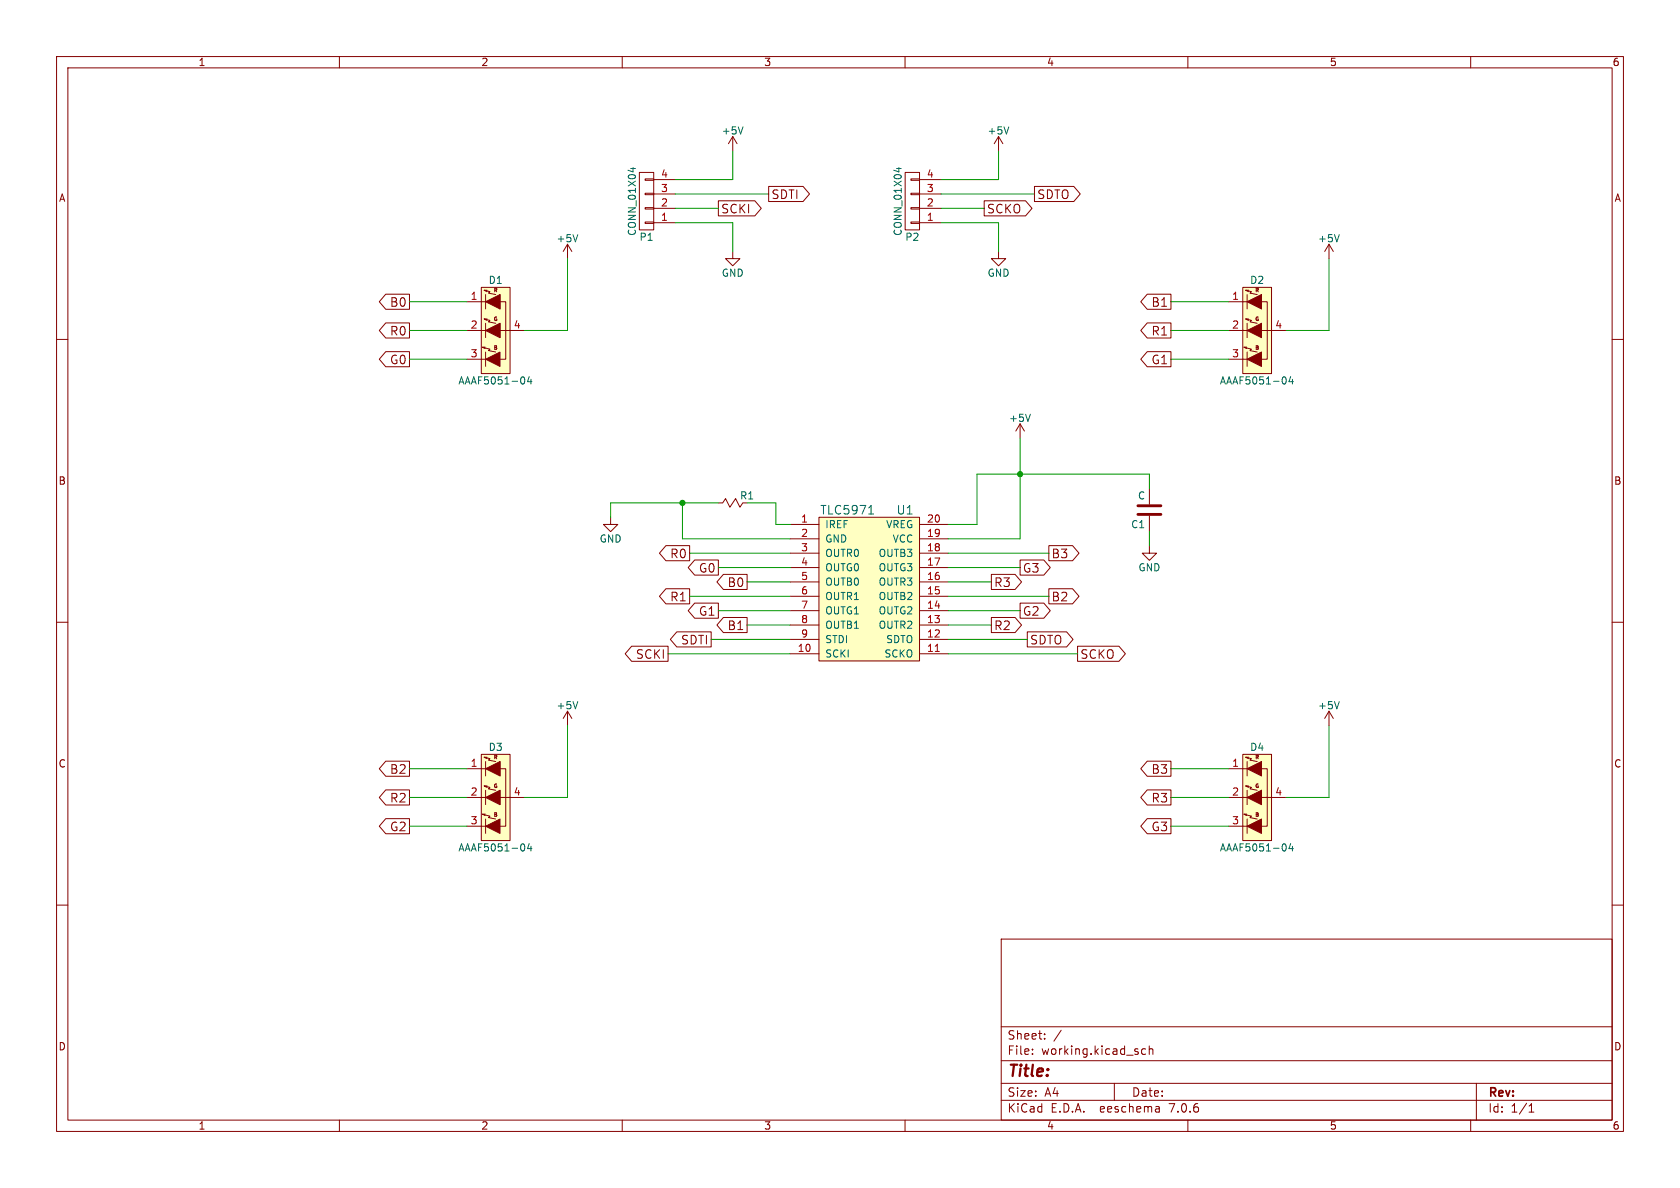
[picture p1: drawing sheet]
(kicad_sch (version 20230121) (generator eeschema)

 (paper "A4")

 (lib_symbols
  (symbol "Gigalux-rescue:+5V" (power) (pin_names (offset 0)) (in_bom yes) (on_board yes)
   (property "Reference" "#PWR" (at 0 -3.81 0) (effects (font (size 1.27 1.27)) hide))
   (property "Value" "+5V" (at 0 3.556 0) (effects (font (size 1.27 1.27))))
   (property "Footprint" "" (at 0 0 0) (effects (font (size 1.524 1.524))))
   (property "Datasheet" "" (at 0 0 0) (effects (font (size 1.524 1.524))))
   (symbol "+5V_0_1"
    (polyline (pts (xy -0.762 1.27) (xy 0 2.54)) (stroke (width 0) (type solid)) (fill (type none)))
    (polyline (pts (xy 0 0) (xy 0 2.54)) (stroke (width 0) (type solid)) (fill (type none)))
    (polyline (pts (xy 0 2.54) (xy 0.762 1.27)) (stroke (width 0) (type solid)) (fill (type none))))
   (symbol "+5V_1_1"
    (pin power_in line (at 0 0 90) (length 0) hide (name "+5V" (effects (font (size 1.27 1.27)))) (number "1" (effects (font (size 1.27 1.27)))))))
  (symbol "Gigalux-rescue:AAAF5051-04" (pin_names (offset 1.27) hide) (in_bom yes) (on_board yes)
   (property "Reference" "D" (at 0 8.89 0) (effects (font (size 1.27 1.27))))
   (property "Value" "AAAF5051-04" (at 0 -8.89 0) (effects (font (size 1.27 1.27))))
   (property "Footprint" "" (at -1.143 -1.27 0) (effects (font (size 1.27 1.27))))
   (property "Datasheet" "" (at -1.143 -1.27 0) (effects (font (size 1.27 1.27))))
   (symbol "AAAF5051-04_0_0"
    (text "B" (at 0 -3.048 0) (effects (font (size 0.635 0.635))))
    (text "G" (at 0 2.032 0) (effects (font (size 0.635 0.635))))
    (text "R" (at 0 7.112 0) (effects (font (size 0.635 0.635)))))
   (symbol "AAAF5051-04_0_1"
    (polyline (pts (xy -1.778 -5.08) (xy -2.54 -5.08)) (stroke (width 0) (type solid)) (fill (type none)))
    (polyline (pts (xy -1.778 -3.81) (xy -1.778 -6.35)) (stroke (width 0) (type solid)) (fill (type none)))
    (polyline (pts (xy -1.778 0) (xy -2.54 0)) (stroke (width 0) (type solid)) (fill (type none)))
    (polyline (pts (xy -1.778 5.08) (xy -2.54 5.08)) (stroke (width 0) (type solid)) (fill (type none)))
    (polyline (pts (xy 2.54 0) (xy 0.762 0)) (stroke (width 0) (type solid)) (fill (type none)))
    (polyline (pts (xy -1.778 1.27) (xy -1.778 -1.27) (xy -1.778 -1.27)) (stroke (width 0) (type solid)) (fill (type none)))
    (polyline (pts (xy -1.778 6.35) (xy -1.778 3.81) (xy -1.778 3.81)) (stroke (width 0) (type solid)) (fill (type none)))
    (polyline (pts (xy -1.8542 -2.9464) (xy -2.3622 -2.9464) (xy -1.8542 -3.2004) (xy -1.8542 -3.2004)) (stroke (width 0) (type solid)) (fill (type none)))
    (polyline (pts (xy -1.524 2.032) (xy -2.032 2.032) (xy -1.524 1.778) (xy -1.524 1.778)) (stroke (width 0) (type solid)) (fill (type none)))
    (polyline (pts (xy -1.524 7.112) (xy -2.032 7.112) (xy -1.524 6.858) (xy -1.524 6.858)) (stroke (width 0) (type solid)) (fill (type none)))
    (polyline (pts (xy 0.762 5.08) (xy 1.778 5.08) (xy 1.778 -5.08) (xy 0.762 -5.08)) (stroke (width 0) (type solid)) (fill (type none)))
    (polyline (pts (xy 0 -3.81) (xy -1.27 -3.556) (xy -1.016 -3.302) (xy -2.032 -3.048) (xy -2.032 -3.048)) (stroke (width 0) (type solid)) (fill (type none)))
    (polyline (pts (xy 0.762 -3.81) (xy 0.762 -6.35) (xy -1.778 -5.08) (xy 0.762 -3.81) (xy 0.762 -3.81)) (stroke (width 0) (type solid)) (fill (type outline)))
    (polyline (pts (xy 0 1.27) (xy -1.27 1.524) (xy -1.016 1.778) (xy -2.032 2.032) (xy -2.032 2.032) (xy -2.032 2.032)) (stroke (width 0) (type solid)) (fill (type none)))
    (polyline (pts (xy 0 6.35) (xy -1.27 6.604) (xy -1.016 6.858) (xy -2.032 7.112) (xy -2.032 7.112) (xy -2.032 7.112)) (stroke (width 0) (type solid)) (fill (type none)))
    (polyline (pts (xy 0.762 1.27) (xy 0.762 -1.27) (xy -1.778 0) (xy 0.762 1.27) (xy 0.762 1.27) (xy 0.762 1.27)) (stroke (width 0) (type solid)) (fill (type outline)))
    (polyline (pts (xy 0.762 6.35) (xy 0.762 3.81) (xy -1.778 5.08) (xy 0.762 6.35) (xy 0.762 6.35) (xy 0.762 6.35)) (stroke (width 0) (type solid)) (fill (type outline)))
    (rectangle (start 0.762 -1.27) (end 0.762 1.27) (stroke (width 0) (type solid)) (fill (type none)))
    (rectangle (start 0.762 1.27) (end 0.762 1.27) (stroke (width 0) (type solid)) (fill (type none)))
    (rectangle (start 0.762 3.81) (end 0.762 6.35) (stroke (width 0) (type solid)) (fill (type none)))
    (rectangle (start 0.762 6.35) (end 0.762 6.35) (stroke (width 0) (type solid)) (fill (type none)))
    (rectangle (start 2.54 7.62) (end -2.54 -7.62) (stroke (width 0) (type solid)) (fill (type background))))
   (symbol "AAAF5051-04_1_1"
    (pin passive line (at -5.08 5.08 0) (length 2.54) (name "R" (effects (font (size 1.27 1.27)))) (number "1" (effects (font (size 1.27 1.27)))))
    (pin passive line (at -5.08 0 0) (length 2.54) (name "G" (effects (font (size 1.27 1.27)))) (number "2" (effects (font (size 1.27 1.27)))))
    (pin passive line (at -5.08 -5.08 0) (length 2.54) (name "B" (effects (font (size 1.27 1.27)))) (number "3" (effects (font (size 1.27 1.27)))))
    (pin passive line (at 5.08 0 180) (length 2.54) (name "~" (effects (font (size 1.27 1.27)))) (number "4" (effects (font (size 1.27 1.27)))))))
  (symbol "Gigalux-rescue:C" (pin_numbers hide) (pin_names (offset 0.254)) (in_bom yes) (on_board yes)
   (property "Reference" "C" (at 0.635 2.54 0) (effects (font (size 1.27 1.27)) (justify left)))
   (property "Value" "C" (at 0.635 -2.54 0) (effects (font (size 1.27 1.27)) (justify left)))
   (property "Footprint" "" (at 0.9652 -3.81 0) (effects (font (size 0.762 0.762))))
   (property "Datasheet" "" (at 0 0 0) (effects (font (size 1.524 1.524))))
   (symbol "C_0_1"
    (polyline (pts (xy -2.032 -0.762) (xy 2.032 -0.762)) (stroke (width 0.508) (type solid)) (fill (type none)))
    (polyline (pts (xy -2.032 0.762) (xy 2.032 0.762)) (stroke (width 0.508) (type solid)) (fill (type none))))
   (symbol "C_1_1"
    (pin passive line (at 0 3.81 270) (length 2.794) (name "~" (effects (font (size 1.016 1.016)))) (number "1" (effects (font (size 1.016 1.016)))))
    (pin passive line (at 0 -3.81 90) (length 2.794) (name "~" (effects (font (size 1.016 1.016)))) (number "2" (effects (font (size 1.016 1.016)))))))
  (symbol "Gigalux-rescue:CONN_01X04" (pin_names (offset 1.016) hide) (in_bom yes) (on_board yes)
   (property "Reference" "P" (at 0 6.35 0) (effects (font (size 1.27 1.27))))
   (property "Value" "CONN_01X04" (at 2.54 0 90) (effects (font (size 1.27 1.27))))
   (property "Footprint" "" (at 0 0 0) (effects (font (size 1.524 1.524))))
   (property "Datasheet" "" (at 0 0 0) (effects (font (size 1.524 1.524))))
   (symbol "CONN_01X04_0_1"
    (rectangle (start -1.27 -3.683) (end 0.254 -3.937) (stroke (width 0) (type solid)) (fill (type none)))
    (rectangle (start -1.27 -1.143) (end 0.254 -1.397) (stroke (width 0) (type solid)) (fill (type none)))
    (rectangle (start -1.27 1.397) (end 0.254 1.143) (stroke (width 0) (type solid)) (fill (type none)))
    (rectangle (start -1.27 3.937) (end 0.254 3.683) (stroke (width 0) (type solid)) (fill (type none)))
    (rectangle (start -1.27 5.08) (end 1.27 -5.08) (stroke (width 0) (type solid)) (fill (type none))))
   (symbol "CONN_01X04_1_1"
    (pin passive line (at -5.08 3.81 0) (length 3.81) (name "P1" (effects (font (size 1.27 1.27)))) (number "1" (effects (font (size 1.27 1.27)))))
    (pin passive line (at -5.08 1.27 0) (length 3.81) (name "P2" (effects (font (size 1.27 1.27)))) (number "2" (effects (font (size 1.27 1.27)))))
    (pin passive line (at -5.08 -1.27 0) (length 3.81) (name "P3" (effects (font (size 1.27 1.27)))) (number "3" (effects (font (size 1.27 1.27)))))
    (pin passive line (at -5.08 -3.81 0) (length 3.81) (name "P4" (effects (font (size 1.27 1.27)))) (number "4" (effects (font (size 1.27 1.27)))))))
  (symbol "Gigalux-rescue:GND" (power) (pin_names (offset 0)) (in_bom yes) (on_board yes)
   (property "Reference" "#PWR" (at 0 -6.35 0) (effects (font (size 1.27 1.27)) hide))
   (property "Value" "GND" (at 0 -3.81 0) (effects (font (size 1.27 1.27))))
   (property "Footprint" "" (at 0 0 0) (effects (font (size 1.524 1.524))))
   (property "Datasheet" "" (at 0 0 0) (effects (font (size 1.524 1.524))))
   (symbol "GND_0_1"
    (polyline (pts (xy 0 0) (xy 0 -1.27) (xy 1.27 -1.27) (xy 0 -2.54) (xy -1.27 -1.27) (xy 0 -1.27)) (stroke (width 0) (type solid)) (fill (type none))))
   (symbol "GND_1_1"
    (pin power_in line (at 0 0 270) (length 0) hide (name "GND" (effects (font (size 1.27 1.27)))) (number "1" (effects (font (size 1.27 1.27)))))))
  (symbol "Gigalux-rescue:Resistor" (pin_numbers hide) (pin_names (offset 0)) (in_bom yes) (on_board yes)
   (property "Reference" "R" (at 2.54 -1.27 90) (effects (font (size 1.27 1.27))))
   (property "Value" "Resistor" (at -2.794 -0.254 90) (effects (font (size 1.27 1.27)) hide))
   (property "Footprint" "" (at -1.778 0 90) (effects (font (size 0.762 0.762))))
   (property "Datasheet" "" (at 0 -0.254 0) (effects (font (size 0.762 0.762))))
   (symbol "Resistor_0_1"
    (polyline (pts (xy 0 1.778) (xy 0.762 1.27) (xy -0.762 0.508) (xy 0.762 -0.508) (xy -0.762 -1.27) (xy 0 -1.778)) (stroke (width 0.1524) (type solid)) (fill (type none))))
   (symbol "Resistor_1_1"
    (pin passive line (at 0 2.54 270) (length 0.7112) (name "~" (effects (font (size 1.524 1.524)))) (number "1" (effects (font (size 1.524 1.524)))))
    (pin passive line (at 0 -2.54 90) (length 0.7112) (name "~" (effects (font (size 1.524 1.524)))) (number "2" (effects (font (size 1.524 1.524)))))))
  (symbol "Gigalux-rescue:TLC5971" (pin_names (offset 1.016)) (in_bom yes) (on_board yes)
   (property "Reference" "U" (at 6.35 11.43 0) (effects (font (size 1.524 1.524))))
   (property "Value" "TLC5971" (at -3.81 11.43 0) (effects (font (size 1.524 1.524))))
   (property "Footprint" "" (at 5.08 0 0) (effects (font (size 1.524 1.524))))
   (property "Datasheet" "" (at 5.08 0 0) (effects (font (size 1.524 1.524))))
   (symbol "TLC5971_0_1"
    (rectangle (start -8.89 10.16) (end 8.89 -15.24) (stroke (width 0) (type solid)) (fill (type background))))
   (symbol "TLC5971_1_1"
    (pin input line (at -13.97 8.89 0) (length 5.08) (name "IREF" (effects (font (size 1.27 1.27)))) (number "1" (effects (font (size 1.27 1.27)))))
    (pin input line (at -13.97 -13.97 0) (length 5.08) (name "SCKI" (effects (font (size 1.27 1.27)))) (number "10" (effects (font (size 1.27 1.27)))))
    (pin input line (at 13.97 -13.97 180) (length 5.08) (name "SCKO" (effects (font (size 1.27 1.27)))) (number "11" (effects (font (size 1.27 1.27)))))
    (pin input line (at 13.97 -11.43 180) (length 5.08) (name "SDTO" (effects (font (size 1.27 1.27)))) (number "12" (effects (font (size 1.27 1.27)))))
    (pin input line (at 13.97 -8.89 180) (length 5.08) (name "OUTR2" (effects (font (size 1.27 1.27)))) (number "13" (effects (font (size 1.27 1.27)))))
    (pin input line (at 13.97 -6.35 180) (length 5.08) (name "OUTG2" (effects (font (size 1.27 1.27)))) (number "14" (effects (font (size 1.27 1.27)))))
    (pin input line (at 13.97 -3.81 180) (length 5.08) (name "OUTB2" (effects (font (size 1.27 1.27)))) (number "15" (effects (font (size 1.27 1.27)))))
    (pin input line (at 13.97 -1.27 180) (length 5.08) (name "OUTR3" (effects (font (size 1.27 1.27)))) (number "16" (effects (font (size 1.27 1.27)))))
    (pin input line (at 13.97 1.27 180) (length 5.08) (name "OUTG3" (effects (font (size 1.27 1.27)))) (number "17" (effects (font (size 1.27 1.27)))))
    (pin input line (at 13.97 3.81 180) (length 5.08) (name "OUTB3" (effects (font (size 1.27 1.27)))) (number "18" (effects (font (size 1.27 1.27)))))
    (pin input line (at 13.97 6.35 180) (length 5.08) (name "VCC" (effects (font (size 1.27 1.27)))) (number "19" (effects (font (size 1.27 1.27)))))
    (pin input line (at -13.97 6.35 0) (length 5.08) (name "GND" (effects (font (size 1.27 1.27)))) (number "2" (effects (font (size 1.27 1.27)))))
    (pin input line (at 13.97 8.89 180) (length 5.08) (name "VREG" (effects (font (size 1.27 1.27)))) (number "20" (effects (font (size 1.27 1.27)))))
    (pin input line (at -13.97 3.81 0) (length 5.08) (name "OUTR0" (effects (font (size 1.27 1.27)))) (number "3" (effects (font (size 1.27 1.27)))))
    (pin input line (at -13.97 1.27 0) (length 5.08) (name "OUTG0" (effects (font (size 1.27 1.27)))) (number "4" (effects (font (size 1.27 1.27)))))
    (pin input line (at -13.97 -1.27 0) (length 5.08) (name "OUTB0" (effects (font (size 1.27 1.27)))) (number "5" (effects (font (size 1.27 1.27)))))
    (pin input line (at -13.97 -3.81 0) (length 5.08) (name "OUTR1" (effects (font (size 1.27 1.27)))) (number "6" (effects (font (size 1.27 1.27)))))
    (pin input line (at -13.97 -6.35 0) (length 5.08) (name "OUTG1" (effects (font (size 1.27 1.27)))) (number "7" (effects (font (size 1.27 1.27)))))
    (pin input line (at -13.97 -8.89 0) (length 5.08) (name "OUTB1" (effects (font (size 1.27 1.27)))) (number "8" (effects (font (size 1.27 1.27)))))
    (pin input line (at -13.97 -11.43 0) (length 5.08) (name "STDI" (effects (font (size 1.27 1.27)))) (number "9" (effects (font (size 1.27 1.27))))))))

 (junction (at 120.65 88.9) (diameter 0) (color 0 0 0 0))
 (junction (at 180.34 83.82) (diameter 0) (color 0 0 0 0))

 (wire (pts (xy 139.7 102.87) (xy 132.08 102.87)) (stroke (width 0) (type default)))
 (wire (pts (xy 166.37 31.75) (xy 176.53 31.75)) (stroke (width 0) (type default)))
 (wire (pts (xy 107.95 91.44) (xy 107.95 88.9)) (stroke (width 0) (type default)))
 (wire (pts (xy 129.54 39.37) (xy 129.54 44.45)) (stroke (width 0) (type default)))
 (wire (pts (xy 207.01 140.97) (xy 217.17 140.97)) (stroke (width 0) (type default)))
 (wire (pts (xy 167.64 97.79) (xy 185.42 97.79)) (stroke (width 0) (type default)))
 (wire (pts (xy 92.71 58.42) (xy 100.33 58.42)) (stroke (width 0) (type default)))
 (wire (pts (xy 167.64 107.95) (xy 180.34 107.95)) (stroke (width 0) (type default)))
 (wire (pts (xy 207.01 58.42) (xy 217.17 58.42)) (stroke (width 0) (type default)))
 (wire (pts (xy 180.34 77.47) (xy 180.34 83.82)) (stroke (width 0) (type default)))
 (wire (pts (xy 234.95 58.42) (xy 234.95 45.72)) (stroke (width 0) (type default)))
 (wire (pts (xy 125.73 113.03) (xy 139.7 113.03)) (stroke (width 0) (type default)))
 (wire (pts (xy 176.53 39.37) (xy 176.53 44.45)) (stroke (width 0) (type default)))
 (wire (pts (xy 234.95 140.97) (xy 234.95 128.27)) (stroke (width 0) (type default)))
 (wire (pts (xy 166.37 39.37) (xy 176.53 39.37)) (stroke (width 0) (type default)))
 (wire (pts (xy 217.17 63.5) (xy 207.01 63.5)) (stroke (width 0) (type default)))
 (wire (pts (xy 207.01 135.89) (xy 217.17 135.89)) (stroke (width 0) (type default)))
 (wire (pts (xy 166.37 34.29) (xy 182.88 34.29)) (stroke (width 0) (type default)))
 (wire (pts (xy 137.16 92.71) (xy 139.7 92.71)) (stroke (width 0) (type default)))
 (wire (pts (xy 167.64 113.03) (xy 181.61 113.03)) (stroke (width 0) (type default)))
 (wire (pts (xy 119.38 39.37) (xy 129.54 39.37)) (stroke (width 0) (type default)))
 (wire (pts (xy 72.39 140.97) (xy 82.55 140.97)) (stroke (width 0) (type default)))
 (wire (pts (xy 172.72 83.82) (xy 180.34 83.82)) (stroke (width 0) (type default)))
 (wire (pts (xy 132.08 88.9) (xy 137.16 88.9)) (stroke (width 0) (type default)))
 (wire (pts (xy 119.38 36.83) (xy 127 36.83)) (stroke (width 0) (type default)))
 (wire (pts (xy 72.39 53.34) (xy 82.55 53.34)) (stroke (width 0) (type default)))
 (wire (pts (xy 129.54 31.75) (xy 129.54 26.67)) (stroke (width 0) (type default)))
 (wire (pts (xy 92.71 140.97) (xy 100.33 140.97)) (stroke (width 0) (type default)))
 (wire (pts (xy 72.39 58.42) (xy 82.55 58.42)) (stroke (width 0) (type default)))
 (wire (pts (xy 137.16 88.9) (xy 137.16 92.71)) (stroke (width 0) (type default)))
 (wire (pts (xy 119.38 34.29) (xy 135.89 34.29)) (stroke (width 0) (type default)))
 (wire (pts (xy 118.11 115.57) (xy 139.7 115.57)) (stroke (width 0) (type default)))
 (wire (pts (xy 120.65 88.9) (xy 127 88.9)) (stroke (width 0) (type default)))
 (wire (pts (xy 176.53 31.75) (xy 176.53 26.67)) (stroke (width 0) (type default)))
 (wire (pts (xy 121.92 105.41) (xy 139.7 105.41)) (stroke (width 0) (type default)))
 (wire (pts (xy 127 107.95) (xy 139.7 107.95)) (stroke (width 0) (type default)))
 (wire (pts (xy 227.33 58.42) (xy 234.95 58.42)) (stroke (width 0) (type default)))
 (wire (pts (xy 82.55 146.05) (xy 72.39 146.05)) (stroke (width 0) (type default)))
 (wire (pts (xy 172.72 92.71) (xy 172.72 83.82)) (stroke (width 0) (type default)))
 (wire (pts (xy 167.64 115.57) (xy 190.5 115.57)) (stroke (width 0) (type default)))
 (wire (pts (xy 121.92 97.79) (xy 139.7 97.79)) (stroke (width 0) (type default)))
 (wire (pts (xy 180.34 95.25) (xy 167.64 95.25)) (stroke (width 0) (type default)))
 (wire (pts (xy 120.65 95.25) (xy 139.7 95.25)) (stroke (width 0) (type default)))
 (wire (pts (xy 107.95 88.9) (xy 120.65 88.9)) (stroke (width 0) (type default)))
 (wire (pts (xy 217.17 146.05) (xy 207.01 146.05)) (stroke (width 0) (type default)))
 (wire (pts (xy 100.33 140.97) (xy 100.33 128.27)) (stroke (width 0) (type default)))
 (wire (pts (xy 167.64 105.41) (xy 185.42 105.41)) (stroke (width 0) (type default)))
 (wire (pts (xy 207.01 53.34) (xy 217.17 53.34)) (stroke (width 0) (type default)))
 (wire (pts (xy 166.37 36.83) (xy 173.99 36.83)) (stroke (width 0) (type default)))
 (wire (pts (xy 167.64 110.49) (xy 175.26 110.49)) (stroke (width 0) (type default)))
 (wire (pts (xy 203.2 93.98) (xy 203.2 96.52)) (stroke (width 0) (type default)))
 (wire (pts (xy 139.7 110.49) (xy 132.08 110.49)) (stroke (width 0) (type default)))
 (wire (pts (xy 167.64 100.33) (xy 180.34 100.33)) (stroke (width 0) (type default)))
 (wire (pts (xy 120.65 88.9) (xy 120.65 95.25)) (stroke (width 0) (type default)))
 (wire (pts (xy 167.64 92.71) (xy 172.72 92.71)) (stroke (width 0) (type default)))
 (wire (pts (xy 72.39 135.89) (xy 82.55 135.89)) (stroke (width 0) (type default)))
 (wire (pts (xy 167.64 102.87) (xy 175.26 102.87)) (stroke (width 0) (type default)))
 (wire (pts (xy 180.34 83.82) (xy 203.2 83.82)) (stroke (width 0) (type default)))
 (wire (pts (xy 127 100.33) (xy 139.7 100.33)) (stroke (width 0) (type default)))
 (wire (pts (xy 82.55 63.5) (xy 72.39 63.5)) (stroke (width 0) (type default)))
 (wire (pts (xy 180.34 83.82) (xy 180.34 95.25)) (stroke (width 0) (type default)))
 (wire (pts (xy 227.33 140.97) (xy 234.95 140.97)) (stroke (width 0) (type default)))
 (wire (pts (xy 119.38 31.75) (xy 129.54 31.75)) (stroke (width 0) (type default)))
 (wire (pts (xy 203.2 83.82) (xy 203.2 86.36)) (stroke (width 0) (type default)))
 (wire (pts (xy 100.33 58.42) (xy 100.33 45.72)) (stroke (width 0) (type default)))

 (global_label "B3" (shape output) (at 185.42 97.79 0) (effects (font (size 1.524 1.524)) (justify left))
  (property "Intersheetrefs" "${INTERSHEET_REFS}" (at 185.42 97.79 0) (effects (font (size 1.27 1.27)) hide)))
 (global_label "R2" (shape output) (at 175.26 110.49 0) (effects (font (size 1.524 1.524)) (justify left))
  (property "Intersheetrefs" "${INTERSHEET_REFS}" (at 175.26 110.49 0) (effects (font (size 1.27 1.27)) hide)))
 (global_label "G0" (shape output) (at 72.39 63.5 180) (effects (font (size 1.524 1.524)) (justify right))
  (property "Intersheetrefs" "${INTERSHEET_REFS}" (at 72.39 63.5 0) (effects (font (size 1.27 1.27)) hide)))
 (global_label "G3" (shape output) (at 180.34 100.33 0) (effects (font (size 1.524 1.524)) (justify left))
  (property "Intersheetrefs" "${INTERSHEET_REFS}" (at 180.34 100.33 0) (effects (font (size 1.27 1.27)) hide)))
 (global_label "G3" (shape output) (at 207.01 146.05 180) (effects (font (size 1.524 1.524)) (justify right))
  (property "Intersheetrefs" "${INTERSHEET_REFS}" (at 207.01 146.05 0) (effects (font (size 1.27 1.27)) hide)))
 (global_label "SCKI" (shape output) (at 118.11 115.57 180) (effects (font (size 1.524 1.524)) (justify right))
  (property "Intersheetrefs" "${INTERSHEET_REFS}" (at 118.11 115.57 0) (effects (font (size 1.27 1.27)) hide)))
 (global_label "SDTI" (shape output) (at 125.73 113.03 180) (effects (font (size 1.524 1.524)) (justify right))
  (property "Intersheetrefs" "${INTERSHEET_REFS}" (at 125.73 113.03 0) (effects (font (size 1.27 1.27)) hide)))
 (global_label "B0" (shape output) (at 72.39 53.34 180) (effects (font (size 1.524 1.524)) (justify right))
  (property "Intersheetrefs" "${INTERSHEET_REFS}" (at 72.39 53.34 0) (effects (font (size 1.27 1.27)) hide)))
 (global_label "R0" (shape output) (at 121.92 97.79 180) (effects (font (size 1.524 1.524)) (justify right))
  (property "Intersheetrefs" "${INTERSHEET_REFS}" (at 121.92 97.79 0) (effects (font (size 1.27 1.27)) hide)))
 (global_label "R2" (shape output) (at 72.39 140.97 180) (effects (font (size 1.524 1.524)) (justify right))
  (property "Intersheetrefs" "${INTERSHEET_REFS}" (at 72.39 140.97 0) (effects (font (size 1.27 1.27)) hide)))
 (global_label "G1" (shape output) (at 207.01 63.5 180) (effects (font (size 1.524 1.524)) (justify right))
  (property "Intersheetrefs" "${INTERSHEET_REFS}" (at 207.01 63.5 0) (effects (font (size 1.27 1.27)) hide)))
 (global_label "SCKI" (shape output) (at 127 36.83 0) (effects (font (size 1.524 1.524)) (justify left))
  (property "Intersheetrefs" "${INTERSHEET_REFS}" (at 127 36.83 0) (effects (font (size 1.27 1.27)) hide)))
 (global_label "G1" (shape output) (at 127 107.95 180) (effects (font (size 1.524 1.524)) (justify right))
  (property "Intersheetrefs" "${INTERSHEET_REFS}" (at 127 107.95 0) (effects (font (size 1.27 1.27)) hide)))
 (global_label "B1" (shape output) (at 207.01 53.34 180) (effects (font (size 1.524 1.524)) (justify right))
  (property "Intersheetrefs" "${INTERSHEET_REFS}" (at 207.01 53.34 0) (effects (font (size 1.27 1.27)) hide)))
 (global_label "G2" (shape output) (at 72.39 146.05 180) (effects (font (size 1.524 1.524)) (justify right))
  (property "Intersheetrefs" "${INTERSHEET_REFS}" (at 72.39 146.05 0) (effects (font (size 1.27 1.27)) hide)))
 (global_label "G2" (shape output) (at 180.34 107.95 0) (effects (font (size 1.524 1.524)) (justify left))
  (property "Intersheetrefs" "${INTERSHEET_REFS}" (at 180.34 107.95 0) (effects (font (size 1.27 1.27)) hide)))
 (global_label "R1" (shape output) (at 207.01 58.42 180) (effects (font (size 1.524 1.524)) (justify right))
  (property "Intersheetrefs" "${INTERSHEET_REFS}" (at 207.01 58.42 0) (effects (font (size 1.27 1.27)) hide)))
 (global_label "B2" (shape output) (at 185.42 105.41 0) (effects (font (size 1.524 1.524)) (justify left))
  (property "Intersheetrefs" "${INTERSHEET_REFS}" (at 185.42 105.41 0) (effects (font (size 1.27 1.27)) hide)))
 (global_label "B1" (shape output) (at 132.08 110.49 180) (effects (font (size 1.524 1.524)) (justify right))
  (property "Intersheetrefs" "${INTERSHEET_REFS}" (at 132.08 110.49 0) (effects (font (size 1.27 1.27)) hide)))
 (global_label "SCKO" (shape output) (at 173.99 36.83 0) (effects (font (size 1.524 1.524)) (justify left))
  (property "Intersheetrefs" "${INTERSHEET_REFS}" (at 173.99 36.83 0) (effects (font (size 1.27 1.27)) hide)))
 (global_label "R0" (shape output) (at 72.39 58.42 180) (effects (font (size 1.524 1.524)) (justify right))
  (property "Intersheetrefs" "${INTERSHEET_REFS}" (at 72.39 58.42 0) (effects (font (size 1.27 1.27)) hide)))
 (global_label "B2" (shape output) (at 72.39 135.89 180) (effects (font (size 1.524 1.524)) (justify right))
  (property "Intersheetrefs" "${INTERSHEET_REFS}" (at 72.39 135.89 0) (effects (font (size 1.27 1.27)) hide)))
 (global_label "SDTI" (shape output) (at 135.89 34.29 0) (effects (font (size 1.524 1.524)) (justify left))
  (property "Intersheetrefs" "${INTERSHEET_REFS}" (at 135.89 34.29 0) (effects (font (size 1.27 1.27)) hide)))
 (global_label "R3" (shape output) (at 175.26 102.87 0) (effects (font (size 1.524 1.524)) (justify left))
  (property "Intersheetrefs" "${INTERSHEET_REFS}" (at 175.26 102.87 0) (effects (font (size 1.27 1.27)) hide)))
 (global_label "B3" (shape output) (at 207.01 135.89 180) (effects (font (size 1.524 1.524)) (justify right))
  (property "Intersheetrefs" "${INTERSHEET_REFS}" (at 207.01 135.89 0) (effects (font (size 1.27 1.27)) hide)))
 (global_label "SCKO" (shape output) (at 190.5 115.57 0) (effects (font (size 1.524 1.524)) (justify left))
  (property "Intersheetrefs" "${INTERSHEET_REFS}" (at 190.5 115.57 0) (effects (font (size 1.27 1.27)) hide)))
 (global_label "R3" (shape output) (at 207.01 140.97 180) (effects (font (size 1.524 1.524)) (justify right))
  (property "Intersheetrefs" "${INTERSHEET_REFS}" (at 207.01 140.97 0) (effects (font (size 1.27 1.27)) hide)))
 (global_label "B0" (shape output) (at 132.08 102.87 180) (effects (font (size 1.524 1.524)) (justify right))
  (property "Intersheetrefs" "${INTERSHEET_REFS}" (at 132.08 102.87 0) (effects (font (size 1.27 1.27)) hide)))
 (global_label "R1" (shape output) (at 121.92 105.41 180) (effects (font (size 1.524 1.524)) (justify right))
  (property "Intersheetrefs" "${INTERSHEET_REFS}" (at 121.92 105.41 0) (effects (font (size 1.27 1.27)) hide)))
 (global_label "SDTO" (shape output) (at 181.61 113.03 0) (effects (font (size 1.524 1.524)) (justify left))
  (property "Intersheetrefs" "${INTERSHEET_REFS}" (at 181.61 113.03 0) (effects (font (size 1.27 1.27)) hide)))
 (global_label "G0" (shape output) (at 127 100.33 180) (effects (font (size 1.524 1.524)) (justify right))
  (property "Intersheetrefs" "${INTERSHEET_REFS}" (at 127 100.33 0) (effects (font (size 1.27 1.27)) hide)))
 (global_label "SDTO" (shape output) (at 182.88 34.29 0) (effects (font (size 1.524 1.524)) (justify left))
  (property "Intersheetrefs" "${INTERSHEET_REFS}" (at 182.88 34.29 0) (effects (font (size 1.27 1.27)) hide)))

 (symbol (lib_id "Gigalux-rescue:TLC5971") (at 153.67 101.6 0) (unit 1) (in_bom yes) (on_board yes) (dnp no)
  (property "Reference" "U1" (at 160.02 90.17 0) (effects (font (size 1.524 1.524))))
  (property "Value" "TLC5971" (at 149.86 90.17 0) (effects (font (size 1.524 1.524))))
  (property "Footprint" "Zetaohm:TLC59711" (at 158.75 101.6 0) (effects (font (size 1.524 1.524)) hide))
  (property "Datasheet" "" (at 158.75 101.6 0) (effects (font (size 1.524 1.524)))) (pin "1") (pin "10") (pin "11") (pin "12") (pin "13") (pin "14") (pin "15") (pin "16") (pin "17") (pin "18") (pin "19") (pin "2") (pin "20") (pin "3") (pin "4") (pin "5") (pin "6") (pin "7") (pin "8") (pin "9"))

 (symbol (lib_id "Gigalux-rescue:+5V") (at 100.33 45.72 0) (unit 1) (in_bom yes) (on_board yes) (dnp no)
  (property "Reference" "#PWR01" (at 100.33 49.53 0) (effects (font (size 1.27 1.27)) hide))
  (property "Value" "+5V" (at 100.33 42.164 0) (effects (font (size 1.27 1.27))))
  (property "Footprint" "" (at 100.33 45.72 0) (effects (font (size 1.524 1.524))))
  (property "Datasheet" "" (at 100.33 45.72 0) (effects (font (size 1.524 1.524)))) (pin "1"))

 (symbol (lib_id "Gigalux-rescue:+5V") (at 180.34 77.47 0) (unit 1) (in_bom yes) (on_board yes) (dnp no)
  (property "Reference" "#PWR02" (at 180.34 81.28 0) (effects (font (size 1.27 1.27)) hide))
  (property "Value" "+5V" (at 180.34 73.914 0) (effects (font (size 1.27 1.27))))
  (property "Footprint" "" (at 180.34 77.47 0) (effects (font (size 1.524 1.524))))
  (property "Datasheet" "" (at 180.34 77.47 0) (effects (font (size 1.524 1.524)))) (pin "1"))

 (symbol (lib_id "Gigalux-rescue:AAAF5051-04") (at 87.63 58.42 0) (unit 1) (in_bom yes) (on_board yes) (dnp no)
  (property "Reference" "D1" (at 87.63 49.53 0) (effects (font (size 1.27 1.27))))
  (property "Value" "AAAF5051-04" (at 87.63 67.31 0) (effects (font (size 1.27 1.27))))
  (property "Footprint" "Zetaohm:AAAF5051-04" (at 86.487 59.69 0) (effects (font (size 1.27 1.27)) hide))
  (property "Datasheet" "" (at 86.487 59.69 0) (effects (font (size 1.27 1.27)))) (pin "1") (pin "2") (pin "3") (pin "4"))

 (symbol (lib_id "Gigalux-rescue:GND") (at 107.95 91.44 0) (unit 1) (in_bom yes) (on_board yes) (dnp no)
  (property "Reference" "#PWR03" (at 107.95 97.79 0) (effects (font (size 1.27 1.27)) hide))
  (property "Value" "GND" (at 107.95 95.25 0) (effects (font (size 1.27 1.27))))
  (property "Footprint" "" (at 107.95 91.44 0) (effects (font (size 1.524 1.524))))
  (property "Datasheet" "" (at 107.95 91.44 0) (effects (font (size 1.524 1.524)))) (pin "1"))

 (symbol (lib_id "Gigalux-rescue:Resistor") (at 129.54 88.9 270) (unit 1) (in_bom yes) (on_board yes) (dnp no)
  (property "Reference" "R1" (at 132.08 87.63 90) (effects (font (size 1.27 1.27))))
  (property "Value" "Resistor" (at 129.286 86.106 90) (effects (font (size 1.27 1.27)) hide))
  (property "Footprint" "Capacitors_SMD:C_0805_HandSoldering" (at 129.54 87.122 90) (effects (font (size 0.762 0.762)) hide))
  (property "Datasheet" "" (at 129.286 88.9 0) (effects (font (size 0.762 0.762)))) (pin "1") (pin "2"))

 (symbol (lib_id "Gigalux-rescue:+5V") (at 234.95 45.72 0) (unit 1) (in_bom yes) (on_board yes) (dnp no)
  (property "Reference" "#PWR04" (at 234.95 49.53 0) (effects (font (size 1.27 1.27)) hide))
  (property "Value" "+5V" (at 234.95 42.164 0) (effects (font (size 1.27 1.27))))
  (property "Footprint" "" (at 234.95 45.72 0) (effects (font (size 1.524 1.524))))
  (property "Datasheet" "" (at 234.95 45.72 0) (effects (font (size 1.524 1.524)))) (pin "1"))

 (symbol (lib_id "Gigalux-rescue:AAAF5051-04") (at 222.25 58.42 0) (unit 1) (in_bom yes) (on_board yes) (dnp no)
  (property "Reference" "D2" (at 222.25 49.53 0) (effects (font (size 1.27 1.27))))
  (property "Value" "AAAF5051-04" (at 222.25 67.31 0) (effects (font (size 1.27 1.27))))
  (property "Footprint" "Zetaohm:AAAF5051-04" (at 221.107 59.69 0) (effects (font (size 1.27 1.27)) hide))
  (property "Datasheet" "" (at 221.107 59.69 0) (effects (font (size 1.27 1.27)))) (pin "1") (pin "2") (pin "3") (pin "4"))

 (symbol (lib_id "Gigalux-rescue:+5V") (at 100.33 128.27 0) (unit 1) (in_bom yes) (on_board yes) (dnp no)
  (property "Reference" "#PWR05" (at 100.33 132.08 0) (effects (font (size 1.27 1.27)) hide))
  (property "Value" "+5V" (at 100.33 124.714 0) (effects (font (size 1.27 1.27))))
  (property "Footprint" "" (at 100.33 128.27 0) (effects (font (size 1.524 1.524))))
  (property "Datasheet" "" (at 100.33 128.27 0) (effects (font (size 1.524 1.524)))) (pin "1"))

 (symbol (lib_id "Gigalux-rescue:AAAF5051-04") (at 87.63 140.97 0) (unit 1) (in_bom yes) (on_board yes) (dnp no)
  (property "Reference" "D3" (at 87.63 132.08 0) (effects (font (size 1.27 1.27))))
  (property "Value" "AAAF5051-04" (at 87.63 149.86 0) (effects (font (size 1.27 1.27))))
  (property "Footprint" "Zetaohm:AAAF5051-04" (at 86.487 142.24 0) (effects (font (size 1.27 1.27)) hide))
  (property "Datasheet" "" (at 86.487 142.24 0) (effects (font (size 1.27 1.27)))) (pin "1") (pin "2") (pin "3") (pin "4"))

 (symbol (lib_id "Gigalux-rescue:+5V") (at 234.95 128.27 0) (unit 1) (in_bom yes) (on_board yes) (dnp no)
  (property "Reference" "#PWR06" (at 234.95 132.08 0) (effects (font (size 1.27 1.27)) hide))
  (property "Value" "+5V" (at 234.95 124.714 0) (effects (font (size 1.27 1.27))))
  (property "Footprint" "" (at 234.95 128.27 0) (effects (font (size 1.524 1.524))))
  (property "Datasheet" "" (at 234.95 128.27 0) (effects (font (size 1.524 1.524)))) (pin "1"))

 (symbol (lib_id "Gigalux-rescue:AAAF5051-04") (at 222.25 140.97 0) (unit 1) (in_bom yes) (on_board yes) (dnp no)
  (property "Reference" "D4" (at 222.25 132.08 0) (effects (font (size 1.27 1.27))))
  (property "Value" "AAAF5051-04" (at 222.25 149.86 0) (effects (font (size 1.27 1.27))))
  (property "Footprint" "Zetaohm:AAAF5051-04" (at 221.107 142.24 0) (effects (font (size 1.27 1.27)) hide))
  (property "Datasheet" "" (at 221.107 142.24 0) (effects (font (size 1.27 1.27)))) (pin "1") (pin "2") (pin "3") (pin "4"))

 (symbol (lib_id "Gigalux-rescue:C") (at 203.2 90.17 180) (unit 1) (in_bom yes) (on_board yes) (dnp no)
  (property "Reference" "C1" (at 202.565 92.71 0) (effects (font (size 1.27 1.27)) (justify left)))
  (property "Value" "C" (at 202.565 87.63 0) (effects (font (size 1.27 1.27)) (justify left)))
  (property "Footprint" "Capacitors_SMD:C_0805_HandSoldering" (at 202.2348 86.36 0) (effects (font (size 0.762 0.762)) hide))
  (property "Datasheet" "" (at 203.2 90.17 0) (effects (font (size 1.524 1.524)))) (pin "1") (pin "2"))

 (symbol (lib_id "Gigalux-rescue:GND") (at 203.2 96.52 0) (unit 1) (in_bom yes) (on_board yes) (dnp no)
  (property "Reference" "#PWR07" (at 203.2 102.87 0) (effects (font (size 1.27 1.27)) hide))
  (property "Value" "GND" (at 203.2 100.33 0) (effects (font (size 1.27 1.27))))
  (property "Footprint" "" (at 203.2 96.52 0) (effects (font (size 1.524 1.524))))
  (property "Datasheet" "" (at 203.2 96.52 0) (effects (font (size 1.524 1.524)))) (pin "1"))

 (symbol (lib_id "Gigalux-rescue:CONN_01X04") (at 161.29 35.56 180) (unit 1) (in_bom yes) (on_board yes) (dnp no)
  (property "Reference" "P2" (at 161.29 41.91 0) (effects (font (size 1.27 1.27))))
  (property "Value" "CONN_01X04" (at 158.75 35.56 90) (effects (font (size 1.27 1.27))))
  (property "Footprint" "Zetaohm:KK396-4Pin" (at 161.29 35.56 0) (effects (font (size 1.524 1.524)) hide))
  (property "Datasheet" "" (at 161.29 35.56 0) (effects (font (size 1.524 1.524)))) (pin "1") (pin "2") (pin "3") (pin "4"))

 (symbol (lib_id "Gigalux-rescue:GND") (at 176.53 44.45 0) (unit 1) (in_bom yes) (on_board yes) (dnp no)
  (property "Reference" "#PWR08" (at 176.53 50.8 0) (effects (font (size 1.27 1.27)) hide))
  (property "Value" "GND" (at 176.53 48.26 0) (effects (font (size 1.27 1.27))))
  (property "Footprint" "" (at 176.53 44.45 0) (effects (font (size 1.524 1.524))))
  (property "Datasheet" "" (at 176.53 44.45 0) (effects (font (size 1.524 1.524)))) (pin "1"))

 (symbol (lib_id "Gigalux-rescue:+5V") (at 176.53 26.67 0) (unit 1) (in_bom yes) (on_board yes) (dnp no)
  (property "Reference" "#PWR09" (at 176.53 30.48 0) (effects (font (size 1.27 1.27)) hide))
  (property "Value" "+5V" (at 176.53 23.114 0) (effects (font (size 1.27 1.27))))
  (property "Footprint" "" (at 176.53 26.67 0) (effects (font (size 1.524 1.524))))
  (property "Datasheet" "" (at 176.53 26.67 0) (effects (font (size 1.524 1.524)))) (pin "1"))

 (symbol (lib_id "Gigalux-rescue:CONN_01X04") (at 114.3 35.56 180) (unit 1) (in_bom yes) (on_board yes) (dnp no)
  (property "Reference" "P1" (at 114.3 41.91 0) (effects (font (size 1.27 1.27))))
  (property "Value" "CONN_01X04" (at 111.76 35.56 90) (effects (font (size 1.27 1.27))))
  (property "Footprint" "Zetaohm:KK396-4Pin" (at 114.3 35.56 0) (effects (font (size 1.524 1.524)) hide))
  (property "Datasheet" "" (at 114.3 35.56 0) (effects (font (size 1.524 1.524)))) (pin "1") (pin "2") (pin "3") (pin "4"))

 (symbol (lib_id "Gigalux-rescue:GND") (at 129.54 44.45 0) (unit 1) (in_bom yes) (on_board yes) (dnp no)
  (property "Reference" "#PWR010" (at 129.54 50.8 0) (effects (font (size 1.27 1.27)) hide))
  (property "Value" "GND" (at 129.54 48.26 0) (effects (font (size 1.27 1.27))))
  (property "Footprint" "" (at 129.54 44.45 0) (effects (font (size 1.524 1.524))))
  (property "Datasheet" "" (at 129.54 44.45 0) (effects (font (size 1.524 1.524)))) (pin "1"))

 (symbol (lib_id "Gigalux-rescue:+5V") (at 129.54 26.67 0) (unit 1) (in_bom yes) (on_board yes) (dnp no)
  (property "Reference" "#PWR011" (at 129.54 30.48 0) (effects (font (size 1.27 1.27)) hide))
  (property "Value" "+5V" (at 129.54 23.114 0) (effects (font (size 1.27 1.27))))
  (property "Footprint" "" (at 129.54 26.67 0) (effects (font (size 1.524 1.524))))
  (property "Datasheet" "" (at 129.54 26.67 0) (effects (font (size 1.524 1.524)))) (pin "1"))

 (sheet_instances (path "" (page "1"))))
